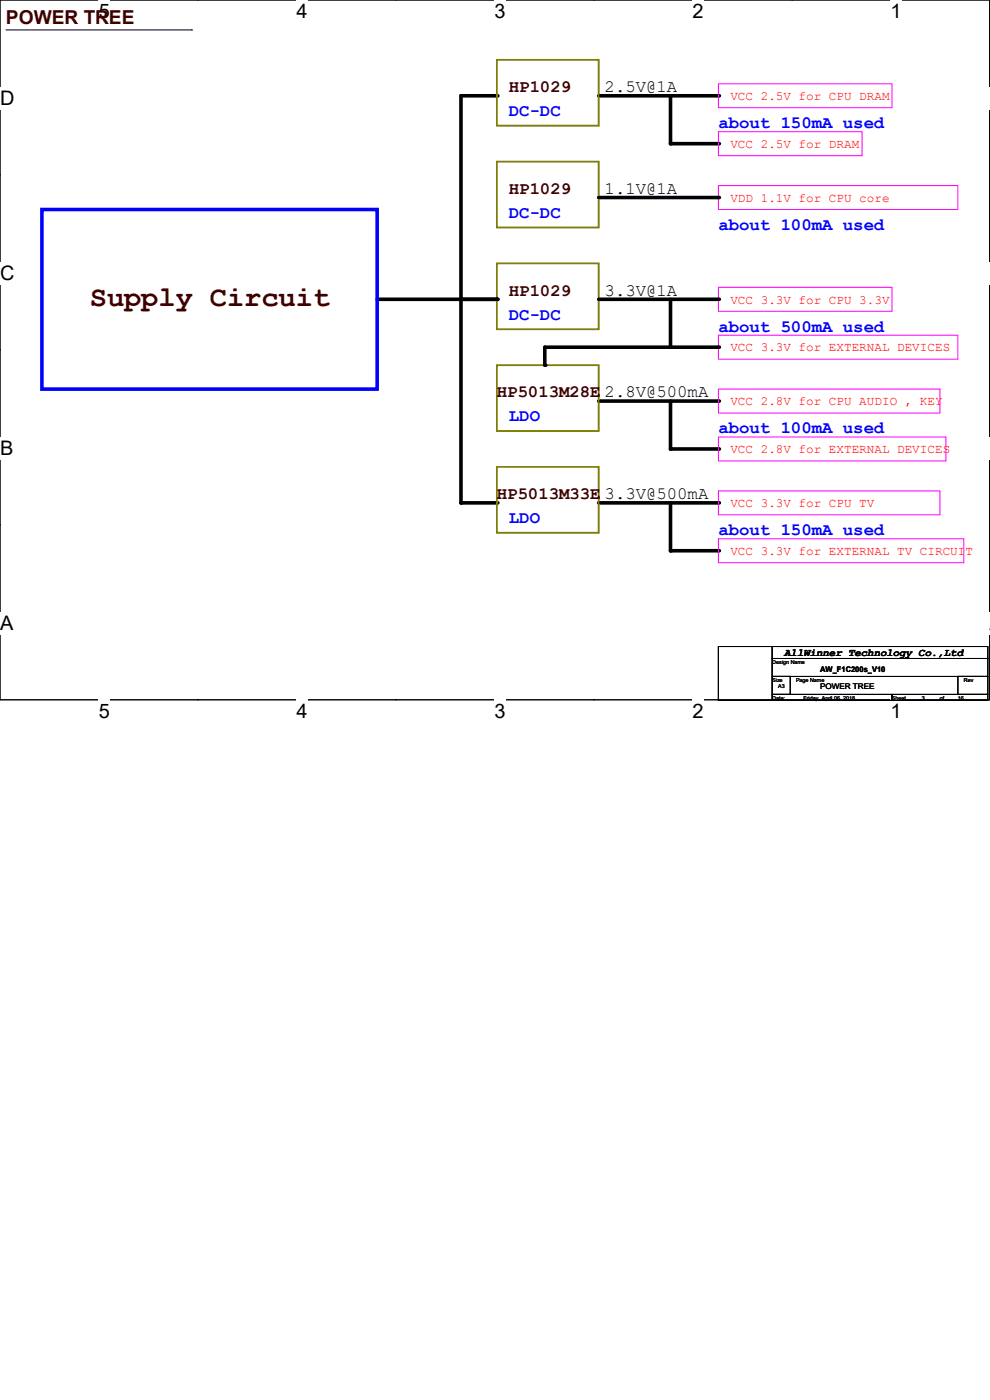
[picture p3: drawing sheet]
<svg xmlns="http://www.w3.org/2000/svg" width="210mm" height="297mm" viewBox="0 0 210 297" stroke-linecap="round" stroke-linejoin="round" font-family="sans-serif">
<path d="M0 0h209.9v148.5h-209.9z" fill="none" stroke="#000" stroke-width=".21"/>
<g fill="#fff">
<path d="M21 0h2.3v4.7h-2.3z"/>
<path d="M21 148.5h2.3v4.7h-2.3z"/>
</g>
<path d="M42 0h.1M42 148.5h.1" fill="none" stroke="#000" stroke-width=".21"/>
<g fill="#fff">
<path d="M62.9 0h2.4v4.7h-2.4z"/>
<path d="M62.9 148.5h2.4v4.7h-2.4z"/>
</g>
<path d="M83.9 0h.1M83.9 148.5h.1" fill="none" stroke="#000" stroke-width=".21"/>
<g fill="#fff">
<path d="M104.9 0h2.4v4.7h-2.4z"/>
<path d="M104.9 148.5h2.4v4.7h-2.4z"/>
</g>
<path d="M125.9 0h.1M125.9 148.5h.1" fill="none" stroke="#000" stroke-width=".21"/>
<g fill="#fff">
<path d="M146.9 0h2.4v4.7h-2.4z"/>
<path d="M146.9 148.5h2.4v4.7h-2.4z"/>
</g>
<path d="M167.9 0h.1M167.9 148.5h.1" fill="none" stroke="#000" stroke-width=".21"/>
<g fill="#fff">
<path d="M188.9 0h2.4v4.7h-2.4z"/>
<path d="M188.9 148.5h2.4v4.7h-2.4z"/>
<path d="M0 18.5h3v4.8h-3z"/>
<path d="M209.9 18.5l.1 4.8z"/>
<path d="M0 55.6h3v4.8h-3z"/>
<path d="M209.9 55.6l.1 4.8z"/>
</g>
<path d="M0 37.1h.1M209.9 37.1h.1" fill="none" stroke="#000" stroke-width=".21"/>
<g fill="#fff">
<path d="M0 92.8h2.8v4.7h-2.8z"/>
<path d="M209.9 92.8l.1 4.7z"/>
</g>
<path d="M0 74.2h.1M209.9 74.2h.1" fill="none" stroke="#000" stroke-width=".21"/>
<g fill="#fff">
<path d="M0 129.9h2.8v4.7h-2.8z"/>
<path d="M209.8 129.9h.2v4.7h-.2z"/>
</g>
<path d="M1.3 6.3h39.3M40.6 6.3h.1M0 111.3h.1M209.9 111.3h.1M152.4 137.2h11.4v11.4h-11.4zM163.8 137.2h45.7v2.5h-45.7zM163.8 139.7h45.7v3.8h-45.7zM163.8 143.5h3.8v3.8h-3.8zM163.8 147.3h25.4v1.3h-25.4zM189.2 147.3h20.3v1.3h-20.3zM203.2 143.5h6.3v3.8h-6.3z" fill="none" stroke="#000" stroke-width=".21"/>
<path d="M105.4 12.7h21.6v14h-21.6zM105.4 34.3h21.6v14h-21.6zM105.4 55.9h21.6v13.9h-21.6zM105.4 77.5h21.6v13.9h-21.6zM105.4 99.1h21.6v13.9h-21.6z" fill="none" stroke="#808000" stroke-width=".38"/>
<path d="M152.4 17.8h36.8v5.1h-36.8zM152.4 39.4h50.8v5h-50.8zM152.4 27.9h30.5v5.1h-30.5zM152.4 61h36.8v5h-36.8zM152.4 71.1h50.8v5.1h-50.8zM152.4 82.5h47v5.1h-47zM152.4 92.7h48.3v5.1h-48.3zM152.4 104.1h47v5.1h-47zM152.4 114.3h52.1v5.1h-52.1z" fill="none" stroke="#f0f" stroke-width=".21"/>
<path d="M105.4 20.3h-7.6v86.4h7.6M127 20.3h25.4M142.2 20.3v10.2h10.2M127 41.9h25.4M80 63.5h25.4M127 63.5h25.4M142.2 63.5v10.2M152.4 73.7h-36.8v3.8M127 85.1h25.4M142.2 85.1v10.1h10.2M127 106.7h25.4M142.2 106.7v10.1h10.2" fill="none" stroke="#000" stroke-width=".76"/>
<g fill="#000">
<circle cx="105.4" cy="20.3" r=".38"/>
<circle cx="142.2" cy="30.5" r=".38"/>
<circle cx="152.4" cy="30.5" r=".38"/>
<circle cx="152.4" cy="20.3" r=".38"/>
<circle cx="152.4" cy="41.9" r=".38"/>
<circle cx="105.4" cy="63.5" r=".38"/>
<circle cx="115.6" cy="77.5" r=".38"/>
<circle cx="142.2" cy="73.7" r=".38"/>
<circle cx="152.4" cy="63.5" r=".38"/>
<circle cx="152.4" cy="73.7" r=".38"/>
<circle cx="142.2" cy="95.2" r=".38"/>
<circle cx="152.4" cy="85.1" r=".38"/>
<circle cx="152.4" cy="95.2" r=".38"/>
<circle cx="97.8" cy="106.7" r=".38"/>
<circle cx="105.4" cy="106.7" r=".38"/>
<circle cx="142.2" cy="116.8" r=".38"/>
<circle cx="152.4" cy="106.7" r=".38"/>
<circle cx="152.4" cy="116.8" r=".38"/>
</g>
<path d="M8.9 44.4h71.1v38.1h-71.1z" fill="none" stroke="#00f" stroke-width=".76"/>
<text font-size="6.1" fill="#400000" x="19" y="64.8">Supply Circuit</text>
<g font-size="4.2">
<text x="21" y="3.8">5</text>
<text x="62.9" y="3.8">4</text>
<text x="104.9" y="3.8">3</text>
<text x="146.9" y="3.8">2</text>
<text x="188.9" y="3.8">1</text>
<text x="0" y="22.4">D</text>
<text x="0" y="59.4">C</text>
<text x="0" y="96.6">B</text>
<text x="0" y="133.7">A</text>
<text x="209.9" y="133.7">A</text>
<text x="21" y="152.3">5</text>
<text x="62.9" y="152.3">4</text>
<text x="104.9" y="152.3">3</text>
<text x="146.9" y="152.3">2</text>
<text x="188.9" y="152.3">1</text>
</g>
<text font-size="4.1" fill="#400000" x="1.3" y="5">POWER TREE</text>
<g font-size="3.7" fill="#400000">
<text x="107.9" y="19.6">HP1029</text>
<text x="107.9" y="41.1">HP1029</text>
<text x="107.9" y="62.7">HP1029</text>
<text x="105.4" y="84.3">HP5013M28E</text>
<text x="105.4" y="105.9">HP5013M33E</text>
</g>
<g font-size="3.7">
<text x="128.3" y="19.5">2.5V@1A</text>
<text x="128.3" y="41.1">1.1V@1A</text>
<text x="128.3" y="62.7">3.3V@1A</text>
<text x="128.3" y="84.3">2.8V@500mA</text>
<text x="128.3" y="105.9">3.3V@500mA</text>
</g>
<g font-size="3.7" fill="#00f">
<text x="107.9" y="24.6">DC-DC</text>
<text x="152.4" y="27.2">about 150mA used</text>
<text x="107.9" y="46.2">DC-DC</text>
<text x="152.4" y="48.8">about 100mA used</text>
<text x="107.9" y="67.8">DC-DC</text>
<text x="152.4" y="70.4">about 500mA used</text>
<text x="107.9" y="89.4">LDO</text>
<text x="152.4" y="91.9">about 100mA used</text>
<text x="107.9" y="111">LDO</text>
<text x="152.4" y="113.5">about 150mA used</text>
</g>
<g font-size="2.7" fill="#f00">
<text x="154.9" y="21.2">VCC 2.5V for CPU DRAM</text>
<text x="154.9" y="31.4">VCC 2.5V for DRAM</text>
<text x="154.9" y="42.8">VDD 1.1V for CPU core</text>
<text x="154.9" y="64.4">VCC 3.3V for CPU 3.3V</text>
<text x="154.9" y="74.5">VCC 3.3V for EXTERNAL DEVICES</text>
<text x="154.9" y="86">VCC 2.8V for CPU AUDIO , KEY</text>
<text x="154.9" y="96.1">VCC 2.8V for EXTERNAL DEVICES</text>
<text x="154.9" y="107.6">VCC 3.3V for CPU TV</text>
<text x="154.9" y="117.7">VCC 3.3V for EXTERNAL TV CIRCUIT</text>
</g>
<text font-size="2.3" x="166.4" y="139.1">AllWinner Technology Co.,Ltd</text>
<g font-size="1.7">
<text x="174" y="142.5">AW_F1C200s_V10</text>
<text x="174" y="146.3">POWER TREE</text>
</g>
<g font-size="1.1">
<text x="163.8" y="140.8">Design Name</text>
<text x="163.8" y="144.6">Size</text>
<text x="163.8" y="148.4">Date:</text>
<text x="165.1" y="145.9">A3</text>
<text x="168.9" y="144.6">Page Name</text>
<text x="170.4" y="148.4">Friday, April 06, 2018</text>
<text x="189.2" y="148.4">Sheet</text>
<text x="195.6" y="148.4">3</text>
<text x="199.4" y="148.4">of</text>
<text x="203.2" y="148.4">16</text>
<text x="204.5" y="144.6">Rev</text>
</g>
</svg>
